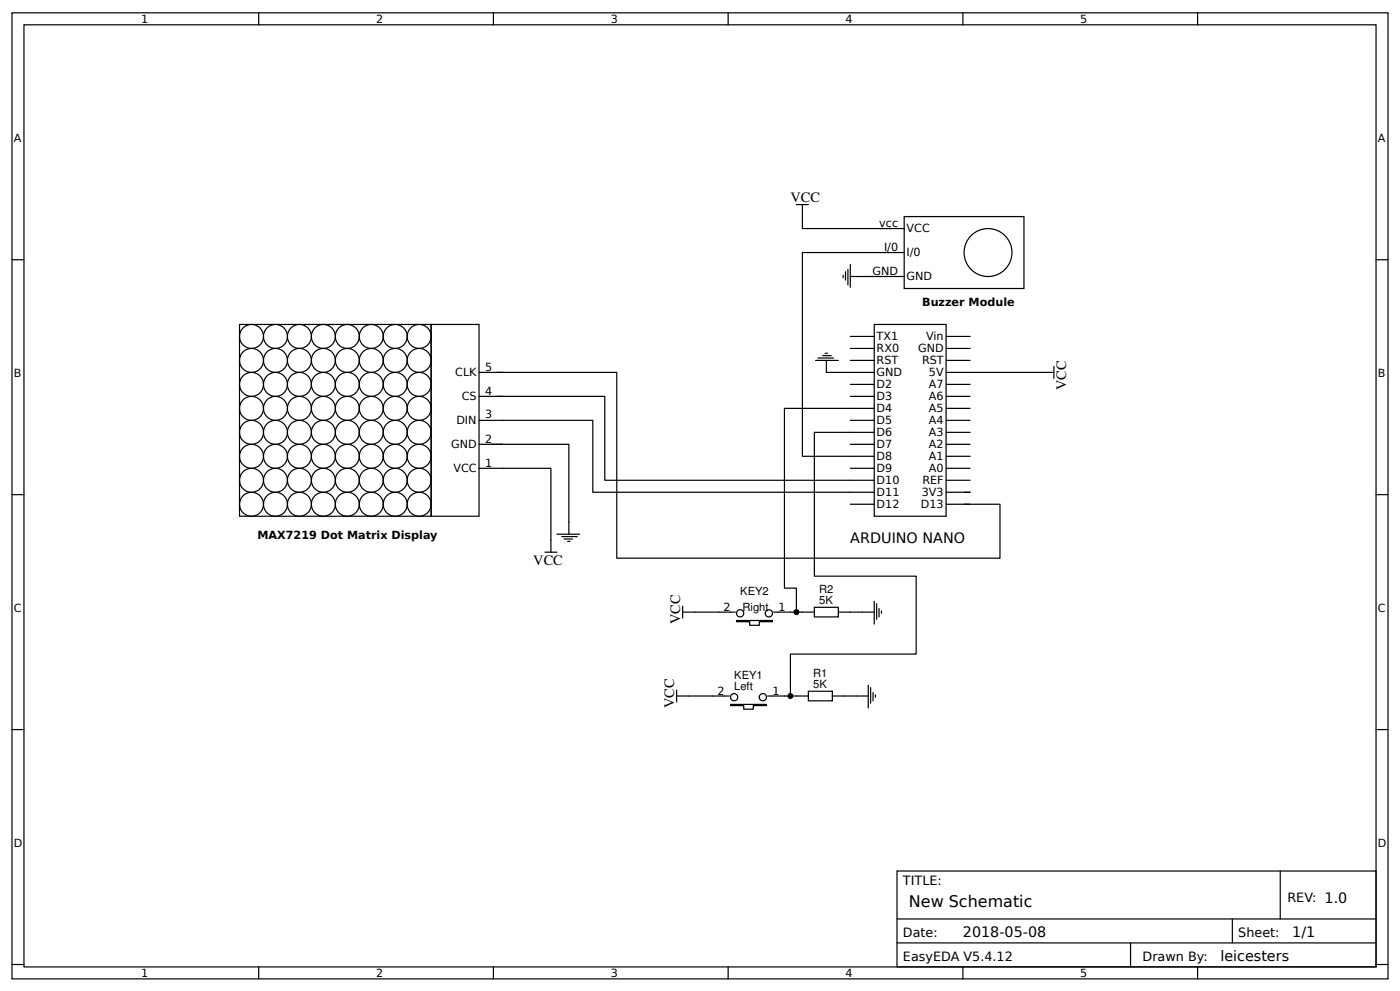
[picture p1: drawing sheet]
<svg xmlns="http://www.w3.org/2000/svg" width="309mm" height="219mm" viewBox="0 0 309 219" stroke-linecap="round" stroke-linejoin="round" font-family="sans-serif">
<g fill="none" stroke="#000" stroke-width=".26">
<path d="M2.6 2.8h304.1v213.3h-304.1zM5.3 5.5h298.7v207.9h-298.7zM57.1 2.8v2.7M109 2.8v2.7M160.9 2.8v2.7M212.7 2.8v2.7M264.6 2.8v2.7M2.6 57.3h2.7M194.5 50.5h5.3M194.5 55.7h5.3M199.8 47.8h26.4v15.9h-26.4zM304 57.3h2.7"/>
<path d="M52.9 71.6h42.3v42.4h-42.3zM95.2 71.6h10.6v42.4h-10.6zM187.9 74.3h5.2M187.9 76.9h5.2M187.9 79.6h5.2M193.1 71.6h15.9v42.4h-15.9zM194.5 61h5.3M209 74.3h5.3M209 76.9h5.3M209 79.6h5.3M105.8 82.2h5.3M105.8 87.5h5.3"/>
<path d="M105.8 92.8h5.3M105.8 98.1h5.3M187.9 82.2h5.2M187.9 84.9h5.2M187.9 87.5h5.2M187.9 90.1h5.2M187.9 92.8h5.2M187.9 95.4h5.2M187.9 98.1h5.2M209 82.2h5.3M209 84.9h5.3M209 87.5h5.3"/>
<path d="M209 90.1h5.3M209 92.8h5.3M209 95.4h5.3M209 98.1h5.3M2.6 109.2h2.7M105.8 103.4h5.3M187.9 100.7h5.2M187.9 103.4h5.2M187.9 106h5.2M187.9 108.7h5.2M187.9 111.3h5.2M209 100.7h5.3"/>
<path d="M209 103.4h5.3M209 106h5.3M209 108.7h5.3M209 111.3h5.3M304 109.2h2.7M157.4 153.6h2.7M170.7 153.6h2.6M2.6 161.1h2.7M304 161.1h2.7M198.2 192.3h105.8v21.1h-105.8zM282.8 192.3v10.6M2.6 212.9h2.7"/>
<path d="M57.1 213.4v2.7M109 213.4v2.7M160.9 213.4v2.7M198.2 202.9h105.8M198.2 208.1h105.8M212.7 213.4v2.7M249.8 208.1v5.3M264.6 213.4v2.7M272.3 202.9v5.2M304 212.9h2.7"/>
<circle cx="218.3" cy="55.7" r="5.3"/>
<circle cx="55.6" cy="79.6" r="2.65"/>
<circle cx="55.6" cy="74.3" r="2.65"/>
<circle cx="60.9" cy="79.6" r="2.65"/>
<circle cx="60.9" cy="74.3" r="2.65"/>
<circle cx="66.1" cy="79.6" r="2.65"/>
<circle cx="66.1" cy="74.3" r="2.65"/>
<circle cx="71.4" cy="79.6" r="2.65"/>
<circle cx="71.4" cy="74.3" r="2.65"/>
<circle cx="76.7" cy="79.6" r="2.65"/>
<circle cx="76.7" cy="74.3" r="2.65"/>
<circle cx="82" cy="74.3" r="2.65"/>
<circle cx="82" cy="79.6" r="2.65"/>
<circle cx="87.3" cy="74.3" r="2.65"/>
<circle cx="87.3" cy="79.6" r="2.65"/>
<circle cx="92.6" cy="79.6" r="2.65"/>
<circle cx="92.6" cy="74.3" r="2.65"/>
<circle cx="55.6" cy="90.1" r="2.65"/>
<circle cx="55.6" cy="95.4" r="2.65"/>
<circle cx="55.6" cy="84.9" r="2.65"/>
<circle cx="60.9" cy="90.1" r="2.65"/>
<circle cx="60.9" cy="95.4" r="2.65"/>
<circle cx="60.9" cy="84.9" r="2.65"/>
<circle cx="66.1" cy="90.1" r="2.65"/>
<circle cx="66.1" cy="95.4" r="2.65"/>
<circle cx="66.1" cy="84.9" r="2.65"/>
<circle cx="71.4" cy="90.1" r="2.65"/>
<circle cx="71.4" cy="95.4" r="2.65"/>
<circle cx="71.4" cy="84.9" r="2.65"/>
<circle cx="76.7" cy="90.1" r="2.65"/>
<circle cx="76.7" cy="95.4" r="2.65"/>
<circle cx="76.7" cy="84.9" r="2.65"/>
<circle cx="82" cy="90.1" r="2.65"/>
<circle cx="82" cy="95.4" r="2.65"/>
<circle cx="82" cy="84.9" r="2.65"/>
<circle cx="87.3" cy="90.1" r="2.65"/>
<circle cx="87.3" cy="95.4" r="2.65"/>
<circle cx="87.3" cy="84.9" r="2.65"/>
<circle cx="92.6" cy="90.1" r="2.65"/>
<circle cx="92.6" cy="95.4" r="2.65"/>
<circle cx="92.6" cy="84.9" r="2.65"/>
<circle cx="55.6" cy="111.3" r="2.65"/>
<circle cx="55.6" cy="100.7" r="2.65"/>
<circle cx="55.6" cy="106" r="2.65"/>
<circle cx="60.9" cy="111.3" r="2.65"/>
<circle cx="60.9" cy="106" r="2.65"/>
<circle cx="60.9" cy="100.7" r="2.65"/>
<circle cx="66.1" cy="111.3" r="2.65"/>
<circle cx="66.1" cy="100.7" r="2.65"/>
<circle cx="66.1" cy="106" r="2.65"/>
<circle cx="71.4" cy="111.3" r="2.65"/>
<circle cx="71.4" cy="100.7" r="2.65"/>
<circle cx="71.4" cy="106" r="2.65"/>
<circle cx="76.7" cy="111.3" r="2.65"/>
<circle cx="76.7" cy="100.7" r="2.65"/>
<circle cx="76.7" cy="106" r="2.65"/>
<circle cx="82" cy="100.7" r="2.65"/>
<circle cx="82" cy="111.3" r="2.65"/>
<circle cx="82" cy="106" r="2.65"/>
<circle cx="87.3" cy="111.3" r="2.65"/>
<circle cx="87.3" cy="106" r="2.65"/>
<circle cx="87.3" cy="100.7" r="2.65"/>
<circle cx="92.6" cy="100.7" r="2.65"/>
<circle cx="92.6" cy="111.3" r="2.65"/>
<circle cx="92.6" cy="106" r="2.65"/>
</g>
<path d="M161.4 155.5h7.9v.3h-2.9v.8h-2.1v-.8h-2.9z" fill="#fff" stroke="#000" stroke-width=".26"/>
<g fill="none" stroke="#000" stroke-width=".26">
<path d="M158.7 135.1h2.7M172 135.1h2.6M149.5 153.6h7.9M149.5 152.3v2.7M160.1 153.6h1M169.6 153.6h1.1M173.3 153.6h5.3M178.6 152.6h5.3v2.1h-5.3zM183.9 153.6h7.9M191.8 151.3v5M192.4 151.8v3.4M192.9 152.8v1.9"/>
<path d="M193.4 153.4v.5"/>
<circle cx="162.2" cy="153.9" r=".8"/>
<circle cx="168.5" cy="153.9" r=".8"/>
</g>
<path d="M162.7 137h8v.2h-3v.8h-2.1v-.8h-2.9z" fill="#fff" stroke="#000" stroke-width=".26"/>
<g fill="none" stroke="#000" stroke-width=".26">
<path d="M175.9 45.2h2.7M177.3 45.2v5.3h17.2M186.8 60v1.8M187.3 59.5v3.4M187.9 58.4v5M194.5 55.7h-17.2v45h10.6M180.2 79.6h5M180.7 79h3.4M181.8 78.5h1.8M182.3 78h.5M182.6 79.6v2.6h5.3M186.3 60.8v.5"/>
<path d="M187.9 61h6.6M108.5 98.1h17.2v19.8M109.8 87.5h23.8v18.5h54.3M109.8 82.2h26.5v41h84.6v-11.9h-7.9M111.1 92.8h19.9v15.9h56.9M187.9 90.1h-14.6v39.7h2.6v5.3M187.9 95.4h-8v31.8h22.5v17.2h-27.8v9.2M214.3 82.2h18.5M232.8 80.9v2.6M111.1 103.4h10.6v18.5M123 117.9h5.1M124.1 118.5h3.4"/>
<path d="M124.6 119h1.9M125.4 119.5h.5M213 108.7h1.3M120.4 121.9h2.6M150.8 135.1h7.9M150.8 133.8v2.6M161.4 135.1h1.1M170.9 135.1h1.1M174.6 135.1h5.3M179.9 134.1h5.3v2.1h-5.3zM185.2 135.1h7.9M193.1 132.7v5.1"/>
<path d="M193.7 133.3v3.4M194.2 134.3v1.9M194.7 134.9v.5"/>
<circle cx="163.5" cy="135.4" r=".8"/>
<circle cx="169.9" cy="135.4" r=".8"/>
</g>
<g fill="#000">
<circle cx="175.9" cy="135.1" r=".66"/>
<circle cx="174.6" cy="153.6" r=".66"/>
</g>
<text font-size="3.5" x="200.8" y="200.2">New Schematic</text>
<g font-size="3.2">
<text x="174.6" y="44.6">VCC</text>
<text x="235.6" y="86.1" transform="rotate(-90 235.6 86.1)">VCC</text>
<text x="187.9" y="119.8">ARDUINO NANO</text>
<text x="117.8" y="124.8">VCC</text>
<text x="150.3" y="137.8" transform="rotate(-90 150.3 137.8)">VCC</text>
<text x="149" y="156.3" transform="rotate(-90 149 156.3)">VCC</text>
<text x="212.7" y="206.8">2018-05-08</text>
<text x="285.5" y="206.8">1/1</text>
<text x="269.6" y="212.1">leicesters</text>
</g>
<g font-size="2.8">
<text x="199.5" y="195.4">TITLE:</text>
<text x="284.4" y="199.2">REV: 1.0</text>
<text x="199.5" y="206.8">Date:</text>
<text x="273.6" y="206.8">Sheet:</text>
<text x="199.5" y="212.1">EasyEDA V5.4.12</text>
<text x="252.4" y="212.1">Drawn By:</text>
</g>
<g font-size="2.5">
<text x="31.2" y="5.1">1</text>
<text x="83.1" y="5.1">2</text>
<text x="134.9" y="5.1">3</text>
<text x="186.8" y="5.1">4</text>
<text x="238.7" y="5.1">5</text>
<text x="3" y="31.4">A</text>
<text x="304.4" y="31.4">A</text>
<text x="194.3" y="50.2">vcc</text>
<text x="200.3" y="51.2">VCC</text>
<text x="195.3" y="55.5">I/0</text>
<text x="200.3" y="56.5">I/0</text>
<text x="192.8" y="60.8">GND</text>
<text x="200.3" y="61.8">GND</text>
<text x="203.7" y="67.5">Buzzer Module</text>
<text x="193.7" y="77.7">RX0</text>
<text x="193.7" y="75.1">TX1</text>
<text x="202.8" y="77.7">GND</text>
<text x="204.6" y="75.1">Vin</text>
<text x="3" y="83.3">B</text>
<text x="100.6" y="83">CLK</text>
<text x="107.2" y="81.9">5</text>
<text x="193.7" y="83">GND</text>
<text x="193.7" y="80.4">RST</text>
<text x="203.7" y="80.4">RST</text>
<text x="205.2" y="83">5V</text>
<text x="304.4" y="83.3">B</text>
<text x="102" y="88.3">CS</text>
<text x="107.2" y="87.2">4</text>
<text x="193.7" y="88.3">D3</text>
<text x="193.7" y="85.6">D2</text>
<text x="205.2" y="85.6">A7</text>
<text x="205.2" y="88.3">A6</text>
<text x="100.8" y="93.6">DIN</text>
<text x="107.2" y="92.3">3</text>
<text x="193.7" y="93.6">D5</text>
<text x="193.7" y="90.9">D4</text>
<text x="205.2" y="90.9">A5</text>
<text x="205.2" y="93.6">A4</text>
<text x="99.6" y="98.9">GND</text>
<text x="107.2" y="97.8">2</text>
<text x="193.7" y="101.5">D8</text>
<text x="193.7" y="98.9">D7</text>
<text x="193.7" y="96.2">D6</text>
<text x="205.2" y="96.2">A3</text>
<text x="205.2" y="98.9">A2</text>
<text x="205.2" y="101.5">A1</text>
<text x="100.2" y="104.2">VCC</text>
<text x="107.2" y="103.1">1</text>
<text x="193.7" y="106.8">D10</text>
<text x="193.7" y="104.2">D9</text>
<text x="203.8" y="106.8">REF</text>
<text x="205.2" y="104.2">A0</text>
<text x="193.7" y="112.1">D12</text>
<text x="193.7" y="109.5">D11</text>
<text x="203.4" y="112.1">D13</text>
<text x="203.7" y="109.5">3V3</text>
<text x="56.9" y="119">MAX7219 Dot Matrix Display</text>
<text x="163.5" y="131.4">KEY2</text>
<text x="181" y="131">R2</text>
<text x="3" y="135.1">C</text>
<text x="159.8" y="134.9">2</text>
<text x="164" y="134.8">Right</text>
<text x="172" y="134.9">1</text>
<text x="181" y="133.3">5K</text>
<text x="304.4" y="135.1">C</text>
<text x="162.2" y="149.9">KEY1</text>
<text x="179.7" y="149.5">R1</text>
<text x="158.5" y="153.4">2</text>
<text x="162.2" y="152.2">Left</text>
<text x="170.7" y="153.4">1</text>
<text x="179.7" y="151.8">5K</text>
<text x="3" y="187">D</text>
<text x="304.4" y="187">D</text>
<text x="31.2" y="215.7">1</text>
<text x="83.1" y="215.7">2</text>
<text x="134.9" y="215.7">3</text>
<text x="186.8" y="215.7">4</text>
<text x="238.7" y="215.7">5</text>
</g>
</svg>
